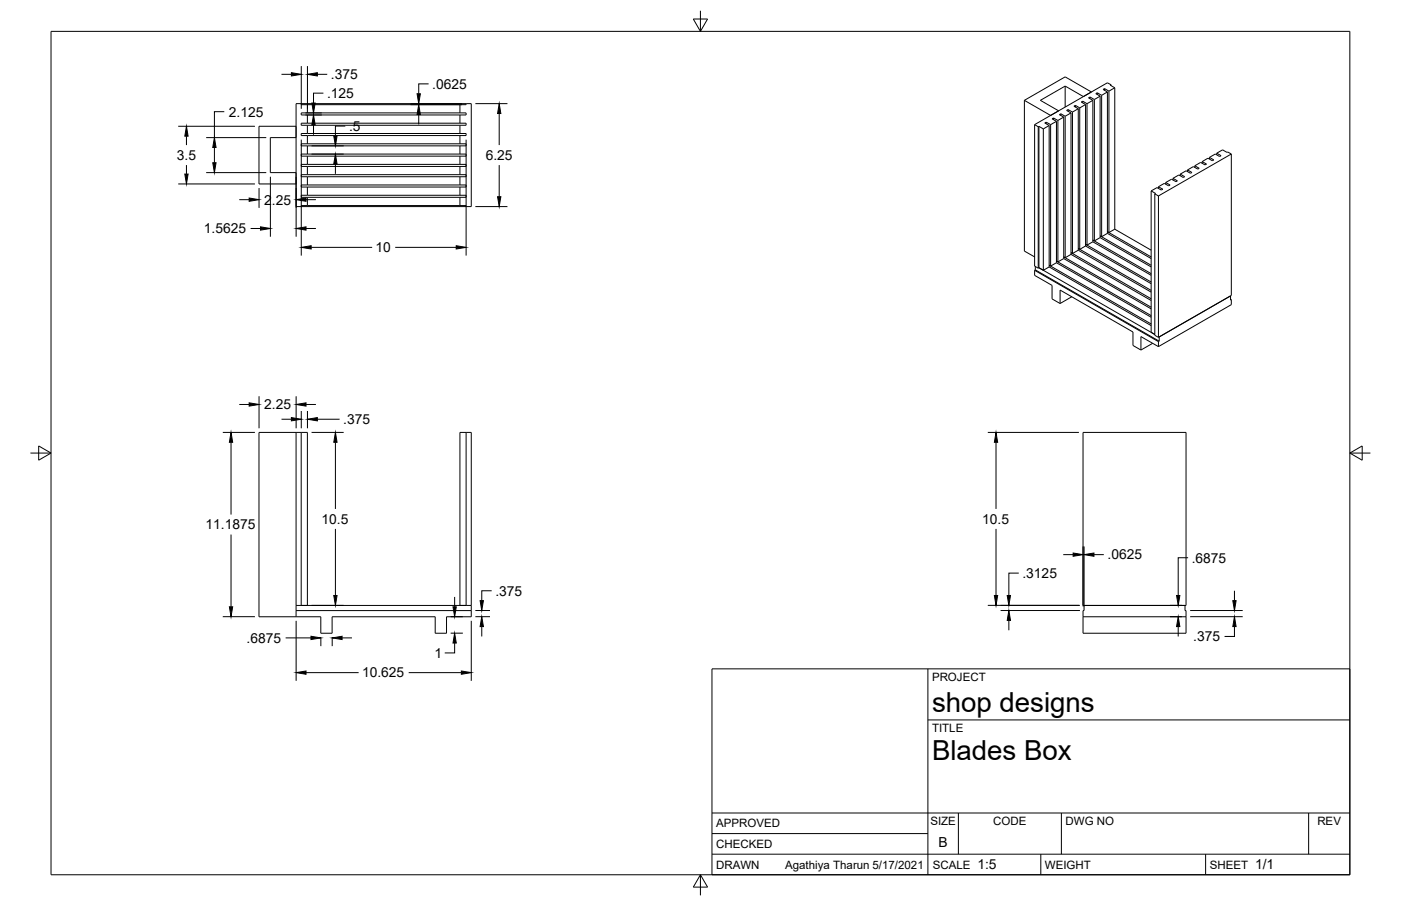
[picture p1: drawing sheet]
<svg xmlns="http://www.w3.org/2000/svg" width="432mm" height="279mm" viewBox="0 0 432 279" stroke-linecap="round" stroke-linejoin="round" font-family="sans-serif">
<!-- layer: Visible -->
<g fill="none" stroke="#000" stroke-width=".31">
<path d="M91.2 38.9h-11.4v17.8h11.4M91.2 32h54v31.7h-54zM92.8 32v.3h50.9v-.3M92.8 34.8h50.9v.7h-50.9zM92.8 38h50.9v.6h-50.9zM94.7 32.3v2.5M94.7 35.5v2.5M94.7 38.6v2.6M141.8 32.3v2.5M141.8 35.5v2.5M141.8 38.6v2.6M315.7 30.9v46.5l3.2 1.8"/>
<path d="M318.9 38.4v43.7l1.1 .6M318.9 38.4l1.1 .7M320 39.1v43.6M320.2 39v43.6M320.2 39l-.2 .1M320.2 39l1.4 .8M321.6 39.8v43.6M322.5 37.7l-.5 .2 1.4 .8M322.5 37.7l1.3 .7M322.5 37.7v.5M323.4 38.7l-1.8 1.1M323.4 38.7v43.6"/>
<path d="M323.8 38.4v43.7M324.7 36.4l-.4 .2 1.3 .8M324.7 36.4l1.4 .7M324.7 36.4v.5M325.6 37.4l-1.8 1M325.6 37.4v43.6M326.1 37.1v43.7M327 35.1l-.5 .2 1.4 .8M327 35.1l1.3 .8M327 35.1v.5M327.9 36.1l-1.8 1M327.9 36.1v43.6"/>
<path d="M328.3 26.5l-7.6 4.4 5.6 3.3-2.5 1.4-8.1-4.7M328.3 26.5v6.5M328.3 35.9v43.6M328.3 26.5l5.6 3.3M329.2 33.8l-.5 .3 1.4 .7M329.2 33.8l1.3 .8M329.2 33.8v.5M330.1 34.8l-1.8 1.1M330.1 34.8v43.6M330.5 34.6v43.6M331.4 32.5l-.4 .3 1.3 .7M331.4 32.5l1.4 .8"/>
<path d="M331.4 32.5v.5M332.3 33.5l-1.8 1.1M332.3 33.5v43.7M332.8 33.3v43.6M333.7 31.2l-.5 .3 1.4 .7M333.7 31.2l1.3 .8M333.7 31.2v.5M334.6 32.2l-1.8 1.1M334.6 32.2v43.7M335 32v43.6M335.9 29.9l-.4 .3 1.3 .7M335.9 29.9l1.4 .8"/>
<path d="M335.9 29.9v.5M336.4 28.4l-8.1-4.7-12.6 7.2M336.8 30.9l-1.8 1.1M336.8 30.9v43.7M337.3 30.7v43.6M338.2 28.6l-.5 .3 1.4 .8M338.2 28.6l1.3 .8M338.2 28.6v.5M339.1 29.7l-1.8 1M339.1 29.7v43.6M339.5 29.4v43.6M340.4 27.3l-.4 .3 1.3 .8"/>
<path d="M340.4 27.3l1.4 .8M340.4 27.3v.6M341.3 28.4l-1.8 1M341.3 28.4v43.6M341.8 28.1v43.6M342.5 26.2l-1.2-.7-22.4 12.9M342.5 26.2v.2M342.5 26.2l-.3 .1 1.4 .8M343.6 27.1v43.6M343.6 27.1l-1.8 1M91.2 42.4h-7.9v10.8h7.9M92.8 41.2h50.9v.6h-50.9z"/>
<path d="M92.8 44.3h50.9v.7h-50.9zM92.8 47.5h50.9v.7h-50.9zM92.8 50.7h50.9v.6h-50.9zM92.8 53.9h50.9v.6h-50.9zM92.8 57h50.9v.7h-50.9zM94.7 41.8v2.5M94.7 45v2.5M94.7 48.2v2.5M94.7 51.3v2.6M94.7 54.5v2.5M94.7 57.7v2.5M141.8 41.8v2.5"/>
<path d="M141.8 45v2.5M141.8 48.2v2.5M141.8 51.3v2.6M141.8 54.5v2.5M141.8 57.7v2.5M354.8 58.9v43.6l1.1 .6-35.7-20.5M354.8 58.9l1.4 .7-.3 .2M355.9 59.8l1.1 .6M355.9 59.8v43.6l1.1 .6M357 57.6v.5M357 57.6l1.4 .8-.5 .2-1.3-.8-1.8 1.1M359.3 56.3l1.3 .8-.4 .2-1.4-.7-1.8 1"/>
<path d="M359.3 56.3v.5M361.5 55l1.4 .8-.5 .2-1.3-.7-1.8 1M361.5 55v.5M363.8 53.7l1.3 .8-.4 .2-1.4-.7-1.8 1M363.8 53.7v.5M366 52.4l1.4 .8-.5 .2-1.3-.7-1.8 1M366 52.4v.5M368.3 51.1l1.3 .8-.4 .3-1.4-.8-1.8 1M368.3 51.1v.5M370.5 49.8l1.4 .8-.5 .3-1.3-.8-1.8 1M370.5 49.8v.5M372.8 48.5l1.3 .8-.4 .3-1.4-.8-1.8 1"/>
<path d="M372.8 48.5v.5M375 47.2l1.8-1 2.7 1.3M375 47.2l1.3 .8-.4 .3-1.3-.8-1.8 1M375 47.2v.6M379.5 47.5v43.6l-22.5 12.9M379.5 47.5l-22.5 12.9M92.8 60.2h50.9v.7h-50.9zM92.8 63.7v-.3h50.9v.3M94.7 60.9v2.5M141.8 60.9v2.5M327.9 79.7l26.9 15.6M327.9 79.7l-1.8 1.1"/>
<path d="M328.3 79.5l-.4-.3 26.9 15.5M330.1 78.4l24.7 14.3M330.1 78.4l-1.8 1.1M330.5 78.2l-.4-.3 24.7 14.2M332.3 77.2l22.5 12.9M332.3 77.2l-1.8 1M332.8 76.9l-.5-.3 22.5 13M334.6 75.9l20.2 11.6M334.6 75.9l-1.8 1M335 75.6l-.4-.3 20.2 11.7M336.8 74.6l18 10.3M336.8 74.6l-1.8 1"/>
<path d="M337.3 74.3l-.5-.3 18 10.4M339.1 73.3l15.7 9M339.1 73.3l-1.8 1M339.5 73l-.4-.3 15.7 9.1M341.3 72l13.5 7.7M341.3 72l-1.8 1M341.8 71.7l-.5-.2 13.5 7.7M343.6 70.7l11.2 6.5M343.6 70.7l-1.8 1M357 60.4v43.6M318.9 83.4v1.5l5.4 3.1v4.2l2.4 1.4M318.9 83.4l38.1 21.9"/>
<path d="M319.1 83.2l38.2 22M319.1 82.2v1M319.1 83.2l-.2 .2M320.2 82.6l1.4 .8M320.2 82.6l-.2 .1M323.4 82.3l31.4 18.1M323.4 82.3l-1.8 1.1M323.8 82.1l-.4-.3 31.4 18.1M325.6 81l29.2 16.8M325.6 81l-1.8 1.1M326.1 80.8l-.5-.3 29.2 16.8M326.7 93.6v-4.1l22.5 12.9v4.1l2.4 1.5"/>
<path d="M330.3 91.5l-3.6 2.1M379.3 91.2v1.3l.2-.1M379.3 92.3l.2 .1M379.5 92.4v1.6l-22.5 12.9M355.3 105.9l-3.7 2.1M357 106.9l-5.4-3.1v4.2M357 105.3v1.6M357.3 103.9v1.3M357.3 105.2l-.3 .1M91.2 133.4v56.8M92.8 133.4v53.3M143.7 133.4v53.3"/>
<path d="M333.8 133.4h31.7v53.3h-31.7zM91.2 186.7h54M91.2 188.3h54M94.7 186.7v-53.3h-14.9v56.8h19.1v5.1h3.5v-5.1h31.7v5.1h3.5v-5.1h7.6v-56.8h-3.4v53.3M333.8 190.2h31.7M334.1 186.7v1.6h-.3v7h31.7v-7h-.3v-1.6"/>
</g>
<!-- layer: Border -->
<path d="M15.7 9.7h400.3v260.1h-400.3zM213.7 5.9h4.4l-2.2 3.8zM215.9 3.3v6.4M9.4 139.7h6.3M11.9 137.5l3.8 2.2-3.8 2.2zM416 139.7h6.4M416 139.7l3.8-2.2v4.4zM215.9 269.8l2.2 3.8h-4.4zM215.9 269.8v6.3" fill="none" stroke="#000" stroke-width=".31"/>
<!-- layer: Titleblock -->
<path d="M219.4 206.3h196.6v63.5h-196.6zM286 206.3v63.5M286 222h130M219.4 257.1h66.6M219.4 250.7h196.6M295.4 250.7v12.7M327.1 250.7v12.7M403.3 250.7v12.7M219.4 263.4h196.6M320.8 263.4v6.4M371.6 263.4v6.4" fill="none" stroke="#000" stroke-width=".31"/>
<!-- layer: Dimensions -->
<g fill="none" stroke="#000" stroke-width=".31">
<path d="M54.9 38.9h23.7M69.1 34.4h-3v8M86.8 22.9h3M92.9 20.4v13.1M94.1 35.5h5.1M94.1 34.8h5.1M94.8 20.4v13.1M96.6 38.5v3.1M97.8 22.9h3.1M99.7 28.7h-3.1v3.1M106.4 38.9h-3v3M126.5 32h15.9"/>
<path d="M126.5 32.3h15.9M129.1 35.3v3.1M132.1 25.9h-3v3M146.5 32h9.9M153.9 35v9.7M54.9 56.7h23.7M57.5 42v2.7M57.5 50.9v2.8M63.5 53.2h18.6M63.5 42.4h18.6M66.1 45.5v4.7M79.8 58v6.1"/>
<path d="M83.3 54.5v18.5M91.3 54.5v18.5M92.9 43.1v35.7M96 47.5h9.9M96 45h9.9M103.4 50.6v3M143.7 43.1v35.7M153.9 50.9v9.8M73.7 61.6h3.1M77.2 70.5h3.1M94.3 61.6h3.1M94.3 70.5h3.1"/>
<path d="M95.9 76.3h18.8M121.8 76.3h18.8M146.5 63.7h9.9M68.7 133.4h9.9M71.2 136.4v22.3M73.7 124.7h3.1M79.8 122.2v9.9M86.8 129.3h3M91.3 122.2v9.9M92.9 126.7v5.4M94.3 124.7h3.1M94.8 126.7v5.4"/>
<path d="M96 133.4h9.9M97.8 129.3h6.9M103.4 136.4v20.6M304.4 133.4h28.1M307 136.4v20.6M71.2 164.8v22.3M103.4 163.1v20.5M307 163.1v20.5M314 176.7h-3.1v6.9M327.7 171h3.1M333.8 168.5v18.5M334.1 168.5v18.5"/>
<path d="M337.2 171h3M366.2 172h-3.1v11.6M68.7 190.2h9.9M88 196.7h7.8M91.3 191.5v18.5M96 186.7h9.9M98.9 196.5v2.8M102.4 196.5v2.8M105.4 196.7h3.1M138.9 190.2h3.8M138.9 195.3h3.8M140.1 198.3v3.1h-3"/>
<path d="M140.1 184.1v3M145.2 191.5v18.5M146.5 190.2h4.5M146.5 188.3h4.5M148.5 193.2v3.1M151.5 182.2h-3v3M304.4 186.7h28.4M308.4 188.3h24.4M310.9 191.3v3.1M360.6 190.2h3.7M360.6 186.7h3.7M363.1 193.2v3.1"/>
<path d="M366.8 190.2h16.2M366.8 188.3h16.2M380.5 193.2v3.1h-3.1M380.5 182.2v3M94.3 207.4h16.2M126 207.4h16.2"/>
</g>
<g fill="#000" stroke="#000" stroke-width=".31">
<path d="M89.8 22.4l3.1 .5-3.1 .5zM96.6 35.5l.5 3h-1zM96.1 31.8h1l-.5 3zM94.8 22.9l3-.5v1zM129.1 32.3l.5 3h-1.1zM128.5 28.9h1.1l-.5 3.1zM153.9 32l.5 3h-1zM57.5 38.9l.5 3.1h-1zM57 53.7h1l-.5 3zM65.6 50.2h1l-.5 3zM66.1 42.4l.5 3.1h-1zM103.4 47.5l.5 3.1h-1z"/>
<path d="M102.9 41.9h1l-.5 3.1zM76.8 61.1l3 .5-3 .5zM80.3 70l3 .5-3 .5zM91.3 61.6l3-.5v1zM91.3 70.5l3-.5v1zM92.9 76.3l3-.5v1zM140.6 75.8l3.1 .5-3.1 .5zM153.4 60.7h1l-.5 3zM71.2 133.4l.5 3h-1zM76.8 124.2l3 .5-3 .5zM89.8 128.8l3.1 .5-3.1 .5zM91.3 124.7l3-.5v1z"/>
<path d="M94.8 129.3l3-.5v1zM103.4 133.4l.5 3h-1zM307 133.4l.5 3h-1zM330.8 170.5l3 .5-3 .6zM334.1 171l3.1-.5v1.1zM70.7 187.1h1l-.5 3.1zM95.8 196.2l3.1 .5-3.1 .5zM102.9 183.6h1l-.5 3.1zM102.4 196.7l3-.5v1zM139.6 187.1h1l-.5 3.1zM140.1 195.3l.5 3h-1zM148.5 190.2l.5 3h-1z"/>
<path d="M148 185.2h1l-.5 3.1zM306.5 183.6h1l-.5 3.1zM310.9 188.3l.5 3h-1zM310.4 183.6h1l-.5 3.1zM363.1 190.2l.5 3h-1zM362.6 183.6h1l-.5 3.1zM380 185.2h1l-.5 3.1zM380.5 190.2l.5 3h-1zM91.3 207.4l3-.5v1zM142.2 206.9l3 .5-3 .5z"/>
</g>
<g font-size="8.5">
<text x="287.3" y="219.5">shop designs</text>
<text x="287.3" y="234.5">Blades Box</text>
</g>
<g font-size="4.3">
<text x="102" y="24.4">.375</text>
<text x="133.2" y="27.4">.0625</text>
<text x="70.5" y="35.9">2.125</text>
<text x="100.8" y="30.2">.125</text>
<text x="107.6" y="40.4">.5</text>
<text x="54.5" y="49.3">3.5</text>
<text x="149.7" y="49.3">6.25</text>
<text x="81.4" y="63.1">2.25</text>
<text x="62.9" y="72">1.5625</text>
<text x="115.8" y="77.8">10</text>
<text x="81.4" y="126.2">2.25</text>
<text x="105.8" y="130.8">.375</text>
<text x="99.1" y="161.5">10.5</text>
<text x="302.7" y="161.5">10.5</text>
<text x="63.4" y="163.3">11.1875</text>
<text x="341.4" y="172.5">.0625</text>
<text x="367.3" y="173.5">.6875</text>
<text x="315.1" y="178.2">.3125</text>
<text x="152.7" y="183.7">.375</text>
<text x="367.8" y="197.8">.375</text>
<text x="76" y="198.2">.6875</text>
<text x="134" y="202.9">1</text>
<text x="111.6" y="208.9">10.625</text>
<text x="289.3" y="261.2">B</text>
<text x="301.2" y="268.1">1:5</text>
<text x="386.8" y="268.1">1/1</text>
</g>
<g font-size="3.5">
<text x="287.3" y="210.1">PROJECT</text>
<text x="287.3" y="225.8">TITLE</text>
<text x="220.7" y="255.2">APPROVED</text>
<text x="286.7" y="254.5">SIZE</text>
<text x="306.1" y="254.5">CODE</text>
<text x="328.4" y="254.5">DWG NO</text>
<text x="406" y="254.5">REV</text>
<text x="220.7" y="261.5">CHECKED</text>
<text x="220.7" y="267.9">DRAWN</text>
<text x="242" y="267.9">Agathiya Tharun 5/17/2021</text>
<text x="287.5" y="267.9">SCALE</text>
<text x="322.1" y="267.9">WEIGHT</text>
<text x="372.9" y="267.9">SHEET</text>
</g>
</svg>
